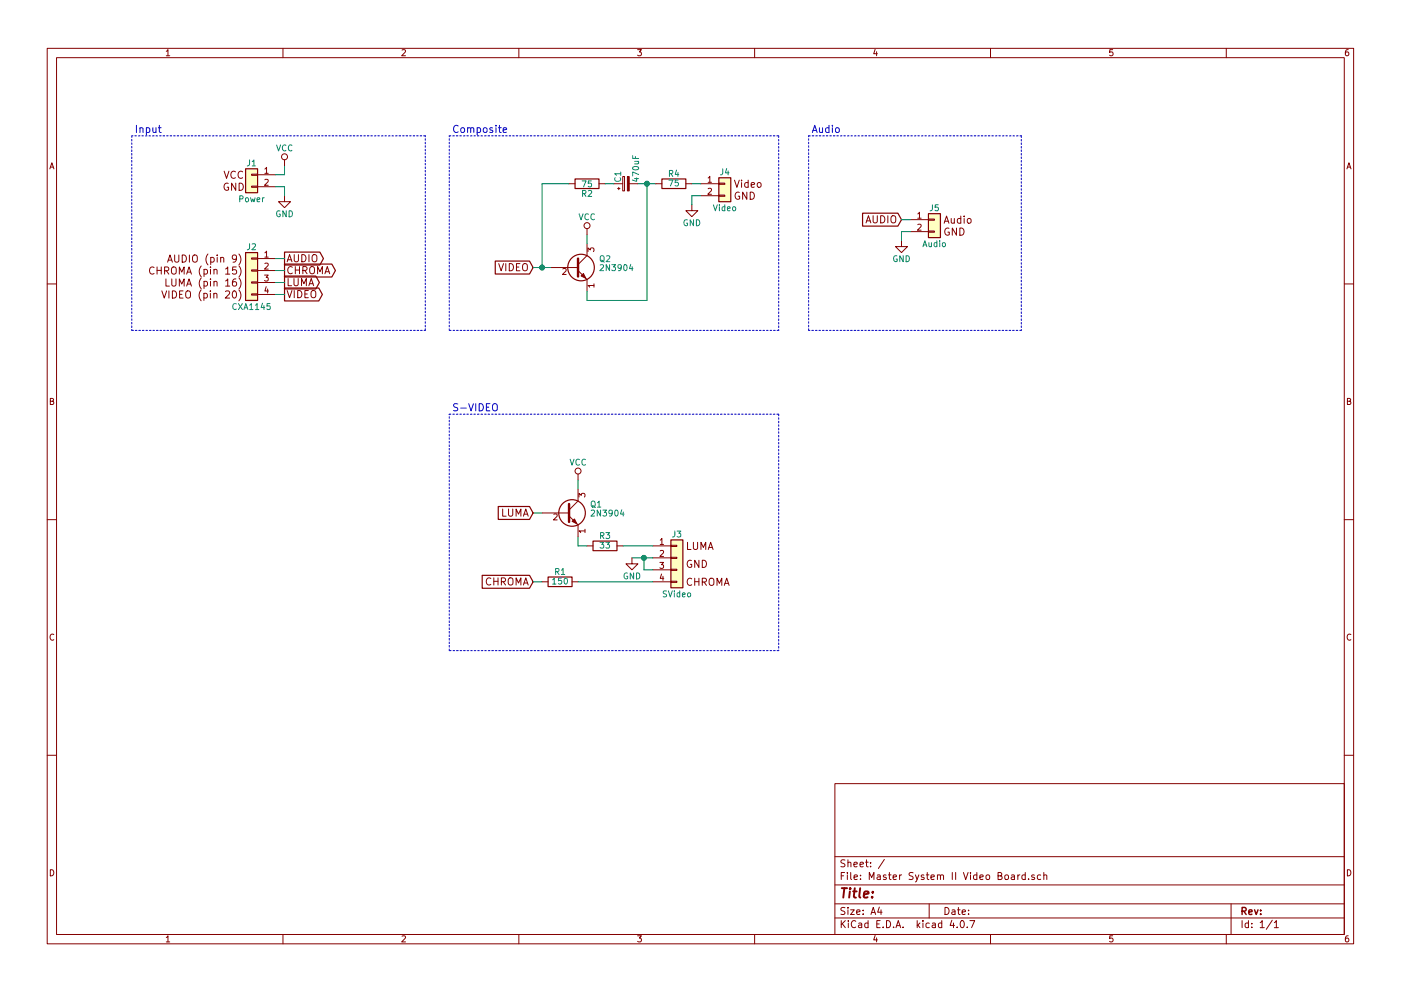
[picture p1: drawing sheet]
EESchema Schematic File Version 2
LIBS:power
LIBS:device
LIBS:switches
LIBS:relays
LIBS:motors
LIBS:transistors
LIBS:conn
LIBS:linear
LIBS:regul
LIBS:74xx
LIBS:cmos4000
LIBS:adc-dac
LIBS:memory
LIBS:xilinx
LIBS:microcontrollers
LIBS:dsp
LIBS:microchip
LIBS:analog_switches
LIBS:motorola
LIBS:texas
LIBS:intel
LIBS:audio
LIBS:interface
LIBS:digital-audio
LIBS:philips
LIBS:display
LIBS:cypress
LIBS:siliconi
LIBS:opto
LIBS:atmel
LIBS:contrib
LIBS:valves
LIBS:symbols
LIBS:Master System II Video Board-cache
EELAYER 25 0
EELAYER END
$Descr A4 11693 8268
encoding utf-8
Sheet 1 1
Title ""
Date ""
Rev ""
Comp ""
Comment1 ""
Comment2 ""
Comment3 ""
Comment4 ""
$EndDescr
$Comp
L CXA1145 J2
U 1 1
P 2100 2250
F 0 "J2" H 2100 2450 50  0000 C CNN
F 1 "CXA1145" H 2100 1950 50  0000 C CNN
F 2 "Pin_Headers:Pin_Header_Straight_1x04_Pitch2.54mm" H 2100 2250 50  0001 C CNN
F 3 "" H 2100 2250 50  0001 C CNN
	1    2100 2250
	-1   0    0    -1  
$EndComp
$Comp
L Power J1
U 1 1
P 2100 1450
F 0 "J1" H 2100 1550 50  0000 C CNN
F 1 "Power" H 2100 1250 50  0000 C CNN
F 2 "Pin_Headers:Pin_Header_Straight_1x02_Pitch2.54mm" H 2100 1450 50  0001 C CNN
F 3 "" H 2100 1450 50  0001 C CNN
	1    2100 1450
	-1   0    0    -1  
$EndComp
$Comp
L GND #PWR01
U 1 1
P 2375 1625
F 0 "#PWR01" H 2375 1375 50  0001 C CNN
F 1 "GND" H 2375 1475 50  0000 C CNN
F 2 "" H 2375 1625 50  0001 C CNN
F 3 "" H 2375 1625 50  0001 C CNN
	1    2375 1625
	1    0    0    -1  
$EndComp
Wire Wire Line
	2300 1550 2375 1550
Wire Wire Line
	2375 1550 2375 1625
Wire Wire Line
	2300 1450 2375 1450
Wire Wire Line
	2375 1450 2375 1375
$Comp
L VCC #PWR02
U 1 1
P 2375 1375
F 0 "#PWR02" H 2375 1225 50  0001 C CNN
F 1 "VCC" H 2375 1525 50  0000 C CNN
F 2 "" H 2375 1375 50  0001 C CNN
F 3 "" H 2375 1375 50  0001 C CNN
	1    2375 1375
	1    0    0    -1  
$EndComp
$Comp
L Audio J5
U 1 1
P 7800 1825
F 0 "J5" H 7800 1925 50  0000 C CNN
F 1 "Audio" H 7800 1625 50  0000 C CNN
F 2 "Pin_Headers:Pin_Header_Straight_1x02_Pitch2.54mm" H 7800 1825 50  0001 C CNN
F 3 "" H 7800 1825 50  0001 C CNN
	1    7800 1825
	1    0    0    -1  
$EndComp
$Comp
L GND #PWR03
U 1 1
P 7525 2000
F 0 "#PWR03" H 7525 1750 50  0001 C CNN
F 1 "GND" H 7525 1850 50  0000 C CNN
F 2 "" H 7525 2000 50  0001 C CNN
F 3 "" H 7525 2000 50  0001 C CNN
	1    7525 2000
	1    0    0    -1  
$EndComp
Text GLabel 2375 2150 2    60   Output ~ 0
AUDIO
Text GLabel 7525 1825 0    60   Input ~ 0
AUDIO
Wire Wire Line
	2300 2150 2375 2150
Text GLabel 2375 2450 2    60   Output ~ 0
VIDEO
Text GLabel 2375 2250 2    60   Output ~ 0
CHROMA
Text GLabel 2375 2350 2    60   Output ~ 0
LUMA
Wire Wire Line
	2300 2250 2375 2250
Wire Wire Line
	2375 2350 2300 2350
Wire Wire Line
	2300 2450 2375 2450
$Comp
L 2N3904 Q2
U 1 1
P 4800 2225
F 0 "Q2" H 5000 2300 50  0000 L CNN
F 1 "2N3904" H 5000 2225 50  0000 L CNN
F 2 "TO_SOT_Packages_THT:TO-92_Inline_Wide" H 5000 2150 50  0001 L CIN
F 3 "" H 4800 2225 50  0001 L CNN
	1    4800 2225
	1    0    0    -1  
$EndComp
Text GLabel 4450 2225 0    60   Input ~ 0
VIDEO
Wire Wire Line
	4450 2225 4600 2225
Wire Wire Line
	4525 2225 4525 1525
Connection ~ 4525 2225
$Comp
L VCC #PWR04
U 1 1
P 4900 1950
F 0 "#PWR04" H 4900 1800 50  0001 C CNN
F 1 "VCC" H 4900 2100 50  0000 C CNN
F 2 "" H 4900 1950 50  0001 C CNN
F 3 "" H 4900 1950 50  0001 C CNN
	1    4900 1950
	1    0    0    -1  
$EndComp
Wire Wire Line
	4900 1950 4900 2025
$Comp
L R R2
U 1 1
P 4900 1525
F 0 "R2" V 4980 1525 50  0000 C CNN
F 1 "75" V 4900 1525 50  0000 C CNN
F 2 "Resistors_THT:R_Axial_DIN0207_L6.3mm_D2.5mm_P10.16mm_Horizontal" V 4830 1525 50  0001 C CNN
F 3 "" H 4900 1525 50  0001 C CNN
	1    4900 1525
	0    1    1    0   
$EndComp
Wire Wire Line
	4525 1525 4750 1525
$Comp
L CP_Small C1
U 1 1
P 5225 1525
F 0 "C1" H 5235 1595 50  0000 L CNN
F 1 "470uF" H 5235 1445 50  0000 L CNN
F 2 "Capacitors_THT:CP_Radial_D5.0mm_P2.50mm" H 5225 1525 50  0001 C CNN
F 3 "" H 5225 1525 50  0001 C CNN
	1    5225 1525
	0    -1   -1   0   
$EndComp
Wire Wire Line
	5050 1525 5125 1525
Wire Wire Line
	5325 1525 5475 1525
Wire Wire Line
	5400 1525 5400 2500
Wire Wire Line
	5400 2500 4900 2500
Wire Wire Line
	4900 2500 4900 2425
$Comp
L R R4
U 1 1
P 5625 1525
F 0 "R4" V 5705 1525 50  0000 C CNN
F 1 "75" V 5625 1525 50  0000 C CNN
F 2 "Resistors_THT:R_Axial_DIN0207_L6.3mm_D2.5mm_P10.16mm_Horizontal" V 5555 1525 50  0001 C CNN
F 3 "" H 5625 1525 50  0001 C CNN
	1    5625 1525
	0    -1   -1   0   
$EndComp
Connection ~ 5400 1525
$Comp
L Video J4
U 1 1
P 6050 1525
F 0 "J4" H 6050 1625 50  0000 C CNN
F 1 "Video" H 6050 1325 50  0000 C CNN
F 2 "Pin_Headers:Pin_Header_Straight_1x02_Pitch2.54mm" H 6050 1525 50  0001 C CNN
F 3 "" H 6050 1525 50  0001 C CNN
	1    6050 1525
	1    0    0    -1  
$EndComp
$Comp
L GND #PWR05
U 1 1
P 5775 1700
F 0 "#PWR05" H 5775 1450 50  0001 C CNN
F 1 "GND" H 5775 1550 50  0000 C CNN
F 2 "" H 5775 1700 50  0001 C CNN
F 3 "" H 5775 1700 50  0001 C CNN
	1    5775 1700
	1    0    0    -1  
$EndComp
Wire Wire Line
	5775 1700 5775 1625
Wire Wire Line
	5775 1625 5850 1625
Wire Wire Line
	5775 1525 5850 1525
Wire Wire Line
	7525 2000 7525 1925
Wire Wire Line
	7525 1925 7600 1925
Wire Wire Line
	7525 1825 7600 1825
Text GLabel 4450 4850 0    60   Input ~ 0
CHROMA
$Comp
L R R1
U 1 1
P 4675 4850
F 0 "R1" V 4755 4850 50  0000 C CNN
F 1 "150" V 4675 4850 50  0000 C CNN
F 2 "Resistors_THT:R_Axial_DIN0207_L6.3mm_D2.5mm_P10.16mm_Horizontal" V 4605 4850 50  0001 C CNN
F 3 "" H 4675 4850 50  0001 C CNN
	1    4675 4850
	0    -1   -1   0   
$EndComp
Wire Wire Line
	4450 4850 4525 4850
Text GLabel 4450 4275 0    60   Input ~ 0
LUMA
$Comp
L 2N3904 Q1
U 1 1
P 4725 4275
F 0 "Q1" H 4925 4350 50  0000 L CNN
F 1 "2N3904" H 4925 4275 50  0000 L CNN
F 2 "TO_SOT_Packages_THT:TO-92_Inline_Wide" H 4925 4200 50  0001 L CIN
F 3 "" H 4725 4275 50  0001 L CNN
	1    4725 4275
	1    0    0    -1  
$EndComp
Wire Wire Line
	4450 4275 4525 4275
$Comp
L VCC #PWR06
U 1 1
P 4825 4000
F 0 "#PWR06" H 4825 3850 50  0001 C CNN
F 1 "VCC" H 4825 4150 50  0000 C CNN
F 2 "" H 4825 4000 50  0001 C CNN
F 3 "" H 4825 4000 50  0001 C CNN
	1    4825 4000
	1    0    0    -1  
$EndComp
Wire Wire Line
	4825 4075 4825 4000
$Comp
L R R3
U 1 1
P 5050 4550
F 0 "R3" V 5130 4550 50  0000 C CNN
F 1 "33" V 5050 4550 50  0000 C CNN
F 2 "Resistors_THT:R_Axial_DIN0207_L6.3mm_D2.5mm_P10.16mm_Horizontal" V 4980 4550 50  0001 C CNN
F 3 "" H 5050 4550 50  0001 C CNN
	1    5050 4550
	0    -1   -1   0   
$EndComp
Wire Wire Line
	4825 4475 4825 4550
Wire Wire Line
	4825 4550 4900 4550
$Comp
L SVideo J3
U 1 1
P 5650 4650
F 0 "J3" H 5650 4850 50  0000 C CNN
F 1 "SVideo" H 5650 4350 50  0000 C CNN
F 2 "Pin_Headers:Pin_Header_Straight_1x04_Pitch2.54mm" H 5650 4650 50  0001 C CNN
F 3 "" H 5650 4650 50  0001 C CNN
	1    5650 4650
	1    0    0    -1  
$EndComp
Wire Wire Line
	5200 4550 5450 4550
Wire Wire Line
	4825 4850 5450 4850
Wire Wire Line
	5275 4650 5450 4650
$Comp
L GND #PWR07
U 1 1
P 5275 4650
F 0 "#PWR07" H 5275 4400 50  0001 C CNN
F 1 "GND" H 5275 4500 50  0000 C CNN
F 2 "" H 5275 4650 50  0001 C CNN
F 3 "" H 5275 4650 50  0001 C CNN
	1    5275 4650
	1    0    0    -1  
$EndComp
Wire Wire Line
	5375 4650 5375 4750
Wire Wire Line
	5375 4750 5450 4750
Connection ~ 5375 4650
Wire Notes Line
	3750 3450 6500 3450
Wire Notes Line
	6500 3450 6500 5425
Wire Notes Line
	6500 5425 3750 5425
Wire Notes Line
	3750 5425 3750 3450
Wire Notes Line
	3750 2750 3750 1125
Wire Notes Line
	3750 1125 6500 1125
Wire Notes Line
	6500 1125 6500 2750
Wire Notes Line
	6500 2750 3750 2750
Wire Notes Line
	6750 1125 8525 1125
Wire Notes Line
	8525 1125 8525 2750
Wire Notes Line
	8525 2750 6750 2750
Wire Notes Line
	6750 2750 6750 1125
Wire Notes Line
	3550 1125 1100 1125
Wire Notes Line
	1100 1125 1100 2750
Wire Notes Line
	1100 2750 3550 2750
Wire Notes Line
	3550 2750 3550 1125
Text Notes 3775 3425 0    60   ~ 0
S-VIDEO
Text Notes 3775 1100 0    60   ~ 0
Composite
Text Notes 1125 1100 0    60   ~ 0
Input
Text Notes 6775 1100 0    60   ~ 0
Audio
$EndSCHEMATC
